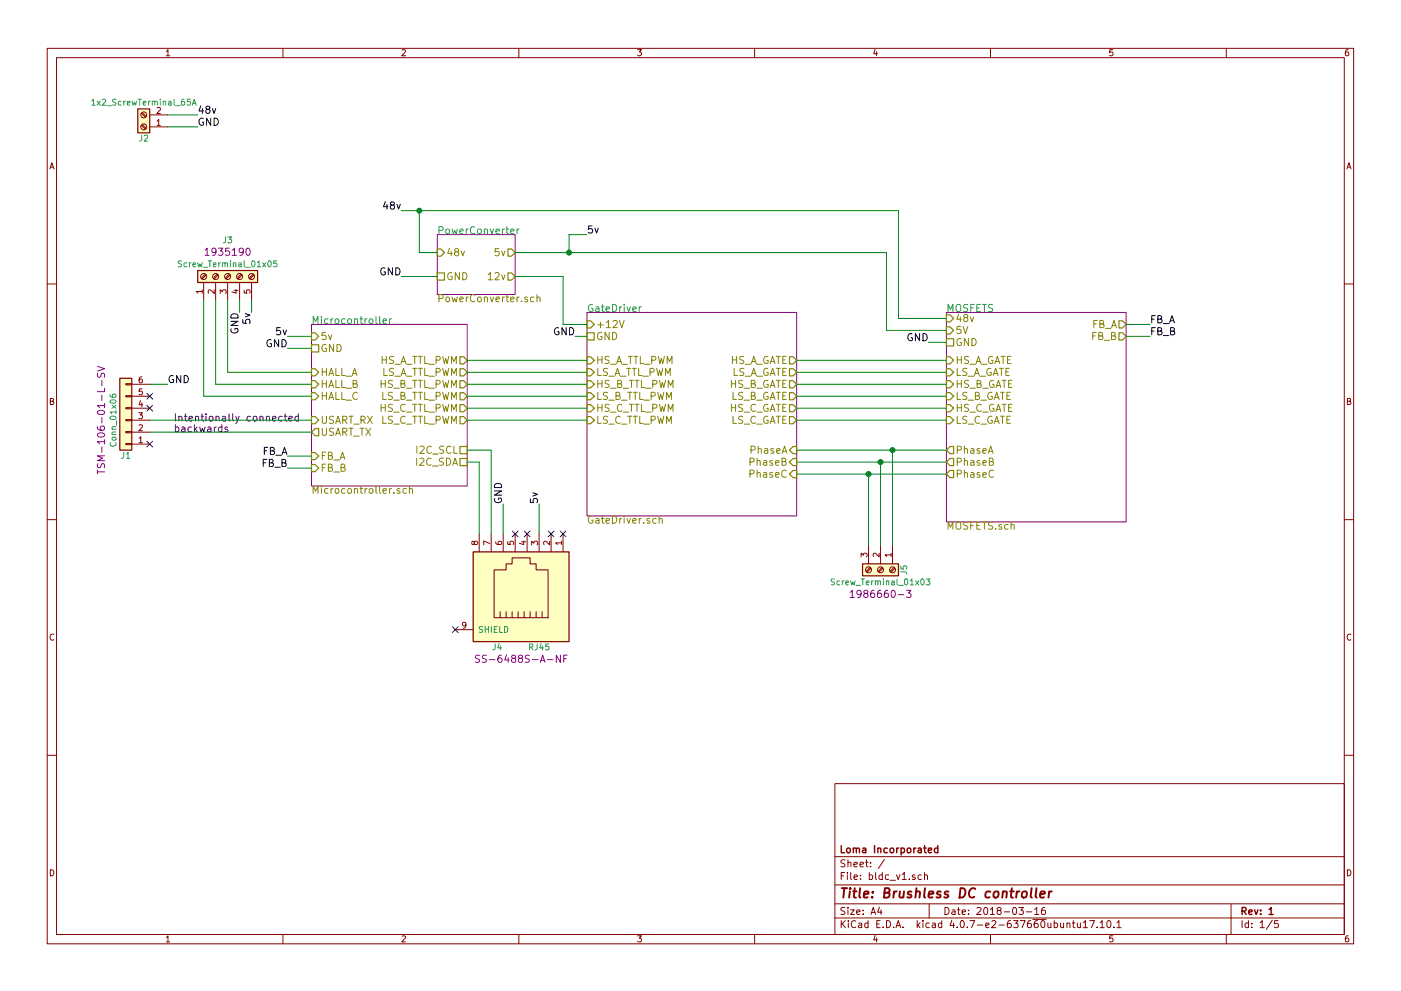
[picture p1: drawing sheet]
EESchema Schematic File Version 2
LIBS:power
LIBS:device
LIBS:switches
LIBS:relays
LIBS:motors
LIBS:transistors
LIBS:conn
LIBS:linear
LIBS:regul
LIBS:74xx
LIBS:cmos4000
LIBS:adc-dac
LIBS:memory
LIBS:xilinx
LIBS:microcontrollers
LIBS:dsp
LIBS:microchip
LIBS:analog_switches
LIBS:motorola
LIBS:texas
LIBS:intel
LIBS:audio
LIBS:interface
LIBS:digital-audio
LIBS:philips
LIBS:display
LIBS:cypress
LIBS:siliconi
LIBS:opto
LIBS:atmel
LIBS:contrib
LIBS:valves
LIBS:infineon
LIBS:crf_1
LIBS:STM32F4-DISCOVERY-SIMON
LIBS:bldc_v1-cache
EELAYER 25 0
EELAYER END
$Descr A4 11693 8268
encoding utf-8
Sheet 1 5
Title "Brushless DC controller"
Date "2018-03-16"
Rev "1"
Comp "Loma Incorporated"
Comment1 ""
Comment2 ""
Comment3 ""
Comment4 ""
$EndDescr
$Sheet
S 4900 2600 1750 1700
U 5AAE8848
F0 "GateDriver" 60
F1 "GateDriver.sch" 60
F2 "PhaseA" I R 6650 3750 60 
F3 "PhaseB" I R 6650 3850 60 
F4 "PhaseC" I R 6650 3950 60 
F5 "GND" U L 4900 2800 60 
F6 "LS_A_GATE" O R 6650 3100 60 
F7 "HS_A_GATE" O R 6650 3000 60 
F8 "LS_B_GATE" O R 6650 3300 60 
F9 "HS_B_GATE" O R 6650 3200 60 
F10 "LS_C_GATE" O R 6650 3500 60 
F11 "HS_C_GATE" O R 6650 3400 60 
F12 "LS_A_TTL_PWM" I L 4900 3100 60 
F13 "HS_A_TTL_PWM" I L 4900 3000 60 
F14 "LS_B_TTL_PWM" I L 4900 3300 60 
F15 "HS_B_TTL_PWM" I L 4900 3200 60 
F16 "LS_C_TTL_PWM" I L 4900 3500 60 
F17 "HS_C_TTL_PWM" I L 4900 3400 60 
F18 "+12V" I L 4900 2700 60 
$EndSheet
$Sheet
S 7900 2600 1500 1750
U 5AAE8860
F0 "MOSFETS" 60
F1 "MOSFETS.sch" 60
F2 "PhaseA" O L 7900 3750 60 
F3 "PhaseB" O L 7900 3850 60 
F4 "PhaseC" O L 7900 3950 60 
F5 "GND" U L 7900 2850 60 
F6 "HS_A_GATE" I L 7900 3000 60 
F7 "LS_A_GATE" I L 7900 3100 60 
F8 "HS_B_GATE" I L 7900 3200 60 
F9 "LS_B_GATE" I L 7900 3300 60 
F10 "HS_C_GATE" I L 7900 3400 60 
F11 "LS_C_GATE" I L 7900 3500 60 
F12 "FB_A" O R 9400 2700 60 
F13 "FB_B" O R 9400 2800 60 
F14 "48v" I L 7900 2650 60 
F15 "5V" I L 7900 2750 60 
$EndSheet
Wire Wire Line
	6650 3000 7900 3000
Wire Wire Line
	6650 3100 7900 3100
Wire Wire Line
	6650 3200 7900 3200
Wire Wire Line
	6650 3300 7900 3300
Wire Wire Line
	6650 3400 7900 3400
Wire Wire Line
	6650 3500 7900 3500
$Sheet
S 3650 1950 650  500 
U 5AB4694D
F0 "PowerConverter" 60
F1 "PowerConverter.sch" 60
F2 "GND" U L 3650 2300 60 
F3 "12v" O R 4300 2300 60 
F4 "48v" I L 3650 2100 60 
F5 "5v" O R 4300 2100 60 
$EndSheet
Wire Wire Line
	4300 2100 7400 2100
Wire Wire Line
	4900 2700 4700 2700
Wire Wire Line
	4700 2700 4700 2300
Wire Wire Line
	4700 2300 4300 2300
Wire Wire Line
	3350 1750 7500 1750
Wire Wire Line
	3500 1750 3500 2100
Wire Wire Line
	3500 2100 3650 2100
$Sheet
S 2600 2700 1300 1350
U 5AB68FA6
F0 "Microcontroller" 60
F1 "Microcontroller.sch" 60
F2 "GND" U L 2600 2900 60 
F3 "5v" I L 2600 2800 60 
F4 "LS_A_TTL_PWM" O R 3900 3100 60 
F5 "HS_A_TTL_PWM" O R 3900 3000 60 
F6 "HS_B_TTL_PWM" O R 3900 3200 60 
F7 "HS_C_TTL_PWM" O R 3900 3400 60 
F8 "LS_B_TTL_PWM" O R 3900 3300 60 
F9 "LS_C_TTL_PWM" O R 3900 3500 60 
F10 "HALL_A" I L 2600 3100 60 
F11 "HALL_B" I L 2600 3200 60 
F12 "HALL_C" I L 2600 3300 60 
F13 "USART_TX" O L 2600 3600 60 
F14 "USART_RX" I L 2600 3500 60 
F15 "FB_A" I L 2600 3800 60 
F16 "FB_B" I L 2600 3900 60 
F17 "I2C_SCL" U R 3900 3750 60 
F18 "I2C_SDA" U R 3900 3850 60 
$EndSheet
Wire Wire Line
	3900 3000 4900 3000
Wire Wire Line
	3900 3100 4900 3100
Wire Wire Line
	3900 3200 4900 3200
Wire Wire Line
	4900 3300 3900 3300
Wire Wire Line
	3900 3400 4900 3400
Wire Wire Line
	4900 3500 3900 3500
Text Label 4900 1950 0    60   ~ 0
5v
Wire Wire Line
	4900 1950 4750 1950
Wire Wire Line
	4750 1950 4750 2100
Connection ~ 4750 2100
Text Label 2400 2800 2    60   ~ 0
5v
Wire Wire Line
	2400 2800 2600 2800
Text Label 3350 2300 2    60   ~ 0
GND
Wire Wire Line
	3350 2300 3650 2300
Text Label 2400 2900 2    60   ~ 0
GND
Wire Wire Line
	2400 2900 2600 2900
Text Label 4800 2800 2    60   ~ 0
GND
Text Label 7750 2850 2    60   ~ 0
GND
Wire Wire Line
	7500 1750 7500 2650
Wire Wire Line
	7500 2650 7900 2650
Wire Wire Line
	7400 2100 7400 2750
Wire Wire Line
	7400 2750 7900 2750
Wire Wire Line
	7750 2850 7900 2850
Wire Wire Line
	6650 3950 7900 3950
Wire Wire Line
	6650 3750 7900 3750
Wire Wire Line
	6650 3850 7900 3850
Wire Wire Line
	4800 2800 4900 2800
Text Label 9600 2700 0    60   ~ 0
FB_A
Wire Wire Line
	9400 2700 9600 2700
Text Label 9600 2800 0    60   ~ 0
FB_B
Wire Wire Line
	9400 2800 9600 2800
Text Label 2400 3800 2    60   ~ 0
FB_A
Wire Wire Line
	2400 3800 2600 3800
Text Label 2400 3900 2    60   ~ 0
FB_B
Wire Wire Line
	2400 3900 2600 3900
Text Label 1400 3200 0    60   ~ 0
GND
Text Notes 1450 3600 0    60   ~ 0
Intentionally connected \nbackwards
Wire Wire Line
	1250 3500 2600 3500
Wire Wire Line
	2600 3600 1250 3600
Wire Wire Line
	1400 3200 1250 3200
Text Label 4500 4200 1    60   ~ 0
5v
Wire Wire Line
	4500 4200 4500 4450
Text Label 4200 4200 1    60   ~ 0
GND
Text Label 3350 1750 2    60   ~ 0
48v
Connection ~ 3500 1750
Text Label 1650 950  0    60   ~ 0
48v
Wire Wire Line
	1650 950  1400 950 
Text Label 1650 1050 0    60   ~ 0
GND
Wire Wire Line
	1650 1050 1400 1050
$Comp
L Conn_01x06 J1
U 1 1
P 1050 3500
F 0 "J1" H 1050 3800 50  0000 C CNN
F 1 "Conn_01x06" V 1150 3500 50  0000 C CNN
F 2 "Pin_Headers:Pin_Header_Straight_1x06_Pitch2.54mm_SMD_Pin1Right" H 1050 3500 50  0001 C CNN
F 3 "" H 1050 3500 50  0001 C CNN
F 4 "TSM-106-01-L-SV" V 1250 3500 60  0000 C CNN "PN"
	1    1050 3500
	-1   0    0    1   
$EndComp
$Comp
L Screw_Terminal_01x05 J3
U 1 1
P 1900 2300
F 0 "J3" V 2200 2300 50  0000 C CNN
F 1 "Screw_Terminal_01x05" V 2000 2300 50  0000 C CNN
F 2 "custom:1x5_ScrewTerminal_1A" H 1900 2300 50  0001 C CNN
F 3 "" H 1900 2300 50  0001 C CNN
F 4 "1935190" V 2100 2300 60  0000 C CNN "PN"
	1    1900 2300
	0    -1   -1   0   
$EndComp
Wire Wire Line
	2600 3300 1700 3300
Wire Wire Line
	1700 3300 1700 2500
Wire Wire Line
	1800 2500 1800 3200
Wire Wire Line
	1800 3200 2600 3200
Wire Wire Line
	2600 3100 1900 3100
Wire Wire Line
	1900 3100 1900 2500
Text Label 2100 2600 3    60   ~ 0
5v
Wire Wire Line
	2100 2600 2100 2500
Text Label 2000 2600 3    60   ~ 0
GND
Wire Wire Line
	2000 2600 2000 2500
$Comp
L 1x2_ScrewTerminal_65A J2
U 1 1
P 1200 1050
F 0 "J2" H 1200 1150 50  0000 C CNN
F 1 "1x2_ScrewTerminal_65A" H 1200 850 50  0000 C CNN
F 2 "custom:1x2_ScrewTerminal_65A" H 1200 1050 50  0001 C CNN
F 3 "" H 1200 1050 50  0001 C CNN
	1    1200 1050
	-1   0    0    1   
$EndComp
$Comp
L Screw_Terminal_01x03 J5
U 1 1
P 7350 4750
F 0 "J5" H 7350 4950 50  0000 C CNN
F 1 "Screw_Terminal_01x03" V 7450 4750 50  0000 C CNN
F 2 "custom:1x3_ScrewTerminal_65A" H 7350 4750 50  0001 C CNN
F 3 "" H 7350 4750 50  0001 C CNN
F 4 "1986660-3" V 7550 4750 60  0000 C CNN "PN"
	1    7350 4750
	0    1    1    0   
$EndComp
$Comp
L RJ45 J4
U 1 1
P 4350 4900
F 0 "J4" H 4550 5400 50  0000 C CNN
F 1 "RJ45" H 4200 5400 50  0000 C CNN
F 2 "Connectors:RJ45_8" H 4350 4900 50  0001 C CNN
F 3 "" H 4350 4900 50  0001 C CNN
F 4 "SS-6488S-A-NF" H 4350 5500 60  0000 C CNN "PN"
	1    4350 4900
	-1   0    0    1   
$EndComp
Wire Wire Line
	4200 4200 4200 4450
Wire Wire Line
	3900 3750 4100 3750
Wire Wire Line
	4100 3750 4100 4450
Wire Wire Line
	4000 4450 4000 3850
Wire Wire Line
	4000 3850 3900 3850
NoConn ~ 3800 5250
NoConn ~ 1250 3300
NoConn ~ 1250 3400
NoConn ~ 1250 3700
NoConn ~ 4700 4450
NoConn ~ 4600 4450
NoConn ~ 4400 4450
NoConn ~ 4300 4450
Wire Wire Line
	7250 4550 7250 3950
Connection ~ 7250 3950
Wire Wire Line
	7350 4550 7350 3850
Connection ~ 7350 3850
Wire Wire Line
	7450 4550 7450 3750
Connection ~ 7450 3750
$EndSCHEMATC
